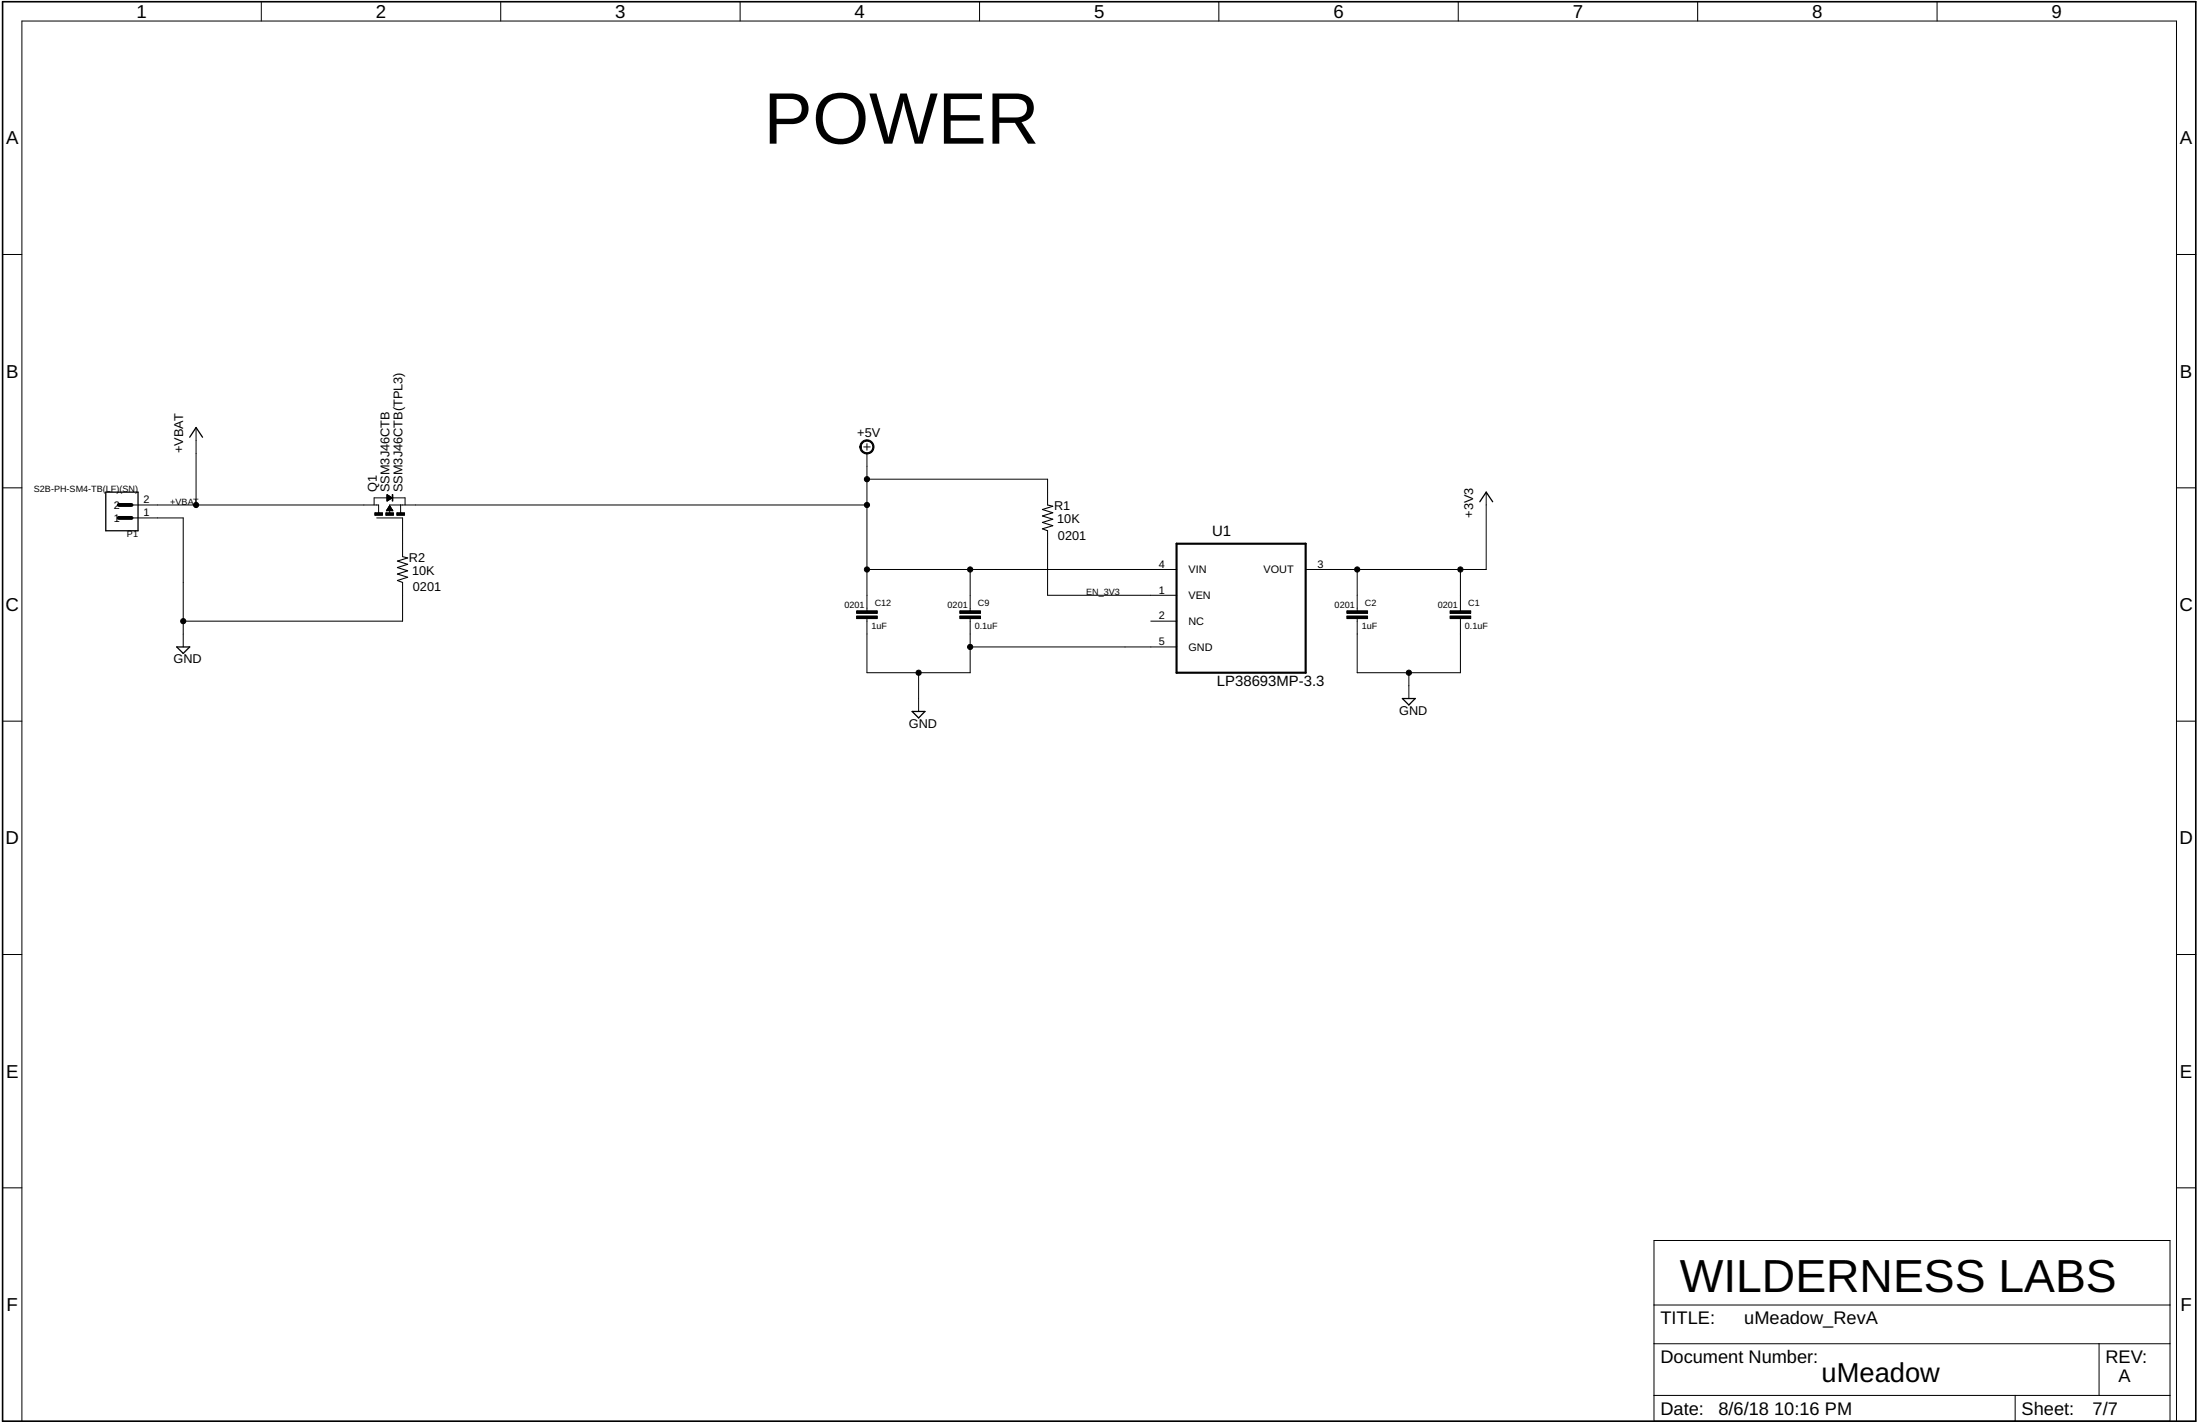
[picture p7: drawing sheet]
<svg xmlns="http://www.w3.org/2000/svg" width="432mm" height="279mm" viewBox="0 0 432 279" stroke-linecap="round" stroke-linejoin="round" font-family="sans-serif">
<path d="M.5 .3h430.5v278.5h-430.5z" fill="none" stroke="#000" stroke-width=".32"/>
<g fill="none" stroke="#000" stroke-width=".2">
<path d="M51.3 .3v3.8M98.3 .3v3.8M145.3 .3v3.8M192.3 .3v3.8M239.2 .3v3.8M286.2 .3v3.8M333.2 .3v3.8M380.2 .3v3.8M.5 49.9h3.8M427.2 49.9h3.8M.5 95.7h3.8M25.8 99.1h48.5v1.5"/>
<path d="M38.5 83.9v15.2M76 97l1 .7-1 .6zM76 98.3h.1M76 98.2h.2M76 98.1h.3M76 98.1h.4M76 98h.5M76 97.9h.6M76 97.9h.7M76 97.8h.8M76 97.7h.9M76 97.6h.9"/>
<path d="M76 97.6h.8M76 97.5h.7M76 97.5h.6M76 97.4h.5M76 97.3h.4M76 97.2h.2M76 97.2h.1M76 97.1h.1M76 99.9h.9M76.1 99.9h.8M76.1 97.7h-2.7v1.4M76.1 99.8h.7"/>
<path d="M76.1 99.7h.7M76.2 99.7h.6M76.2 99.6h.5M76.3 99.5h.4M76.3 99.5h.3M76.4 99.4h.2M76.4 99.3h.1M76.5 99.3h.1M76.5 99.2l.6 1h-1.3zM77 97.7h2.5v1.4M78.6 99.1v1.5M169.5 87.7h1.3"/>
<path d="M170.2 87.1v1.2M170.2 89v30.8M170.2 94h35.4v5.1M170.2 99.1h-93.7v1.6M291.7 96.6v15.1h-35.4M427.2 95.7h3.8M25.8 101.6h10.2v25.3M73.9 101.6h5.1v7.6M75.9 100.2h1.2M75.9 100.1h1.1M76 100h1M79 114.3v7.6h-43"/>
<path d="M170.2 111.7h60.7M190.4 111.7v8.1M205.6 104.1v12.7h25.3M266.4 111.7v8.1M286.6 111.7v8.1M170.2 121.4v10.6h20.2v-10.6M180.3 132v7.6M190.4 126.9h40.5M225.9 121.9h5M266.4 121.4v10.6h20.2v-10.6M276.5 132v5.1M.5 141.5h3.8"/>
<path d="M427.2 141.5h3.8M.5 187.3h3.8M427.2 187.3h3.8M.5 233.1h3.8M427.2 233.1h3.8M324.6 243.4h101.3v35.4h-101.3zM324.6 256.1h101.3M4.3 278.8v-274.7h422.9v274.7M324.6 263.7h101.3M324.6 273.8h101.3M395.5 273.8v5M412 263.7v10.1"/>
</g>
<path d="M230.9 106.7h25.4v25.3h-25.4z" fill="none" stroke="#000" stroke-width=".42"/>
<g fill="#000" stroke="#000" stroke-width=".2">
<path d="M169.1 86.7a1.39 1.39 0 0 1 2.2 .3 1.39 1.39 0 0 1-.8 2 1.39 1.39 0 0 1-1.7-1.3h.2a1.15 1.15 0 0 1 1.6-1.1 1.15 1.15 0 0 1 .3 1.9 1.15 1.15 0 0 1-1.8-.5l-.1-.3h-.2z" fill-rule="evenodd"/>
<circle cx="38.5" cy="99.1" r=".51"/>
<circle cx="170.2" cy="99.1" r=".51"/>
<circle cx="170.2" cy="94" r=".51"/>
<circle cx="170.2" cy="111.7" r=".51"/>
<circle cx="190.4" cy="111.7" r=".51"/>
<circle cx="266.4" cy="111.7" r=".51"/>
<circle cx="286.6" cy="111.7" r=".51"/>
<circle cx="36" cy="121.9" r=".51"/>
<circle cx="180.3" cy="132" r=".51"/>
<circle cx="190.4" cy="126.9" r=".51"/>
<circle cx="276.5" cy="132" r=".51"/>
</g>
<path d="M77 97h.1v1.3h-.1zM73.6 100.6h1.5v.5h-1.5zM75.7 100.6h1.5v.5h-1.5zM77.9 100.6h1.5v.5h-1.5zM168.1 119.8h4.1v.6h-4.1zM188.4 119.8h4v.6h-4zM264.4 119.8h4v.6h-4zM284.6 119.8h4.1v.6h-4.1zM168.1 120.9h4.1v.5h-4.1zM188.4 120.9h4v.5h-4zM264.4 120.9h4v.5h-4zM284.6 120.9h4.1v.5h-4.1z" fill="#000" stroke="#000" stroke-width=".2"/>
<path d="M20.8 96.6h6.3v7.5h-6.3zM37.2 85.8l1.3-1.9 1.3 1.9M290.4 98.4l1.3-1.8 1.3 1.8M34.7 126.9h2.5l-1.2 1.3zM179 139.6h2.5l-1.2 1.3zM275.3 137.1h2.5l-1.3 1.2z" fill="none" stroke="#000" stroke-width=".25"/>
<path d="M205.6 99.1l1 .2-2 .7 2 .6-2 .6 2 .7-2 .6 2 .6-2 .7 1 .3M79 109.2l1 .3-2 .6 2 .6-2 .7 2 .6-2 .6 2 .7-2 .6 1 .4" fill="none" stroke="#000" stroke-width=".21"/>
<path d="M23.3 99.1h2.5M23.3 101.6h2.5" fill="none" stroke="#000" stroke-width=".76"/>
<text font-size="14.3" x="149.9" y="28.2">POWER</text>
<text font-size="9.1" x="329.7" y="253.5">WILDERNESS LABS</text>
<text font-size="5.4" x="357.5" y="271.3">uMeadow</text>
<g font-size="3.7">
<text x="26.8" y="3.5">1</text>
<text x="73.8" y="3.5">2</text>
<text x="120.8" y="3.5">3</text>
<text x="167.7" y="3.5">4</text>
<text x="214.7" y="3.5">5</text>
<text x="261.7" y="3.5">6</text>
<text x="308.7" y="3.5">7</text>
<text x="355.7" y="3.5">8</text>
<text x="402.7" y="3.5">9</text>
<text x="1.2" y="28.3">A</text>
<text x="427.9" y="28.3">A</text>
<text x="1.2" y="74.1">B</text>
<text x="427.9" y="74.1">B</text>
<text x="1.1" y="119.9">C</text>
<text x="427.8" y="119.9">C</text>
<text x="1.1" y="165.7">D</text>
<text x="427.8" y="165.7">D</text>
<text x="1.2" y="211.5">E</text>
<text x="427.9" y="211.5">E</text>
<text x="1.3" y="257.2">F</text>
<text x="428" y="257.2">F</text>
</g>
<g font-size="3.6">
<text x="325.9" y="259.9">TITLE:</text>
<text x="342.3" y="259.9">uMeadow_RevA</text>
<text x="325.9" y="267.5">Document Number:</text>
<text x="413.2" y="267.5">REV:</text>
<text x="415.8" y="271.3">A</text>
<text x="325.9" y="277.6">Date:</text>
<text x="337.3" y="277.6">8/6/18</text>
<text x="348.2" y="277.6">10:16 PM</text>
<text x="396.8" y="277.6">Sheet:</text>
<text x="410.7" y="277.6">7/7</text>
</g>
<g font-size="2.9">
<text x="237.9" y="105.2">U1</text>
<text x="238.9" y="134.7">LP38693MP-3.3</text>
</g>
<g font-size="2.5">
<text x="36" y="89" transform="rotate(-90 36 89)">+VBAT</text>
<text x="168.3" y="85.8">+5V</text>
<text x="73.9" y="96.6" transform="rotate(-90 73.9 96.6)">Q1</text>
<text x="76.5" y="96.6" transform="rotate(-90 76.5 96.6)">SSM3J46CTB</text>
<text x="79" y="96.6" transform="rotate(-90 79 96.6)">SSM3J46CTB(TPL3)</text>
<text x="206.9" y="100.1">R1</text>
<text x="289.2" y="101.6" transform="rotate(-90 289.2 101.6)">+3V3</text>
<text x="207.5" y="102.6">10K</text>
<text x="207.6" y="105.9">0201</text>
<text x="80.3" y="110.2">R2</text>
<text x="80.9" y="112.8">10K</text>
<text x="81" y="116.1">0201</text>
<text x="34.1" y="130.1">GND</text>
<text x="178.4" y="142.8">GND</text>
<text x="274.6" y="140.2">GND</text>
</g>
<g font-size="2.1">
<text x="22.3" y="99.8">2</text>
<text x="28.2" y="101.3">1</text>
<text x="28.2" y="98.7">2</text>
<text x="22.3" y="102.4">1</text>
<text x="227.4" y="111.4">4</text>
<text x="233.3" y="112.5">VIN</text>
<text x="248" y="112.5">VOUT</text>
<text x="258.6" y="111.4">3</text>
<text x="227.4" y="116.5">1</text>
<text x="233.3" y="117.6">VEN</text>
<text x="227.4" y="121.5">2</text>
<text x="233.3" y="122.6">NC</text>
<text x="227.4" y="126.6">5</text>
<text x="233.3" y="127.7">GND</text>
</g>
<g font-size="1.8">
<text x="6.7" y="96.5">S2B-PH-SM4-TB(LF)(SN)</text>
<text x="33.4" y="99.1">+VBAT</text>
<text x="24.9" y="105.4">P1</text>
<text x="165.7" y="119.3">0201</text>
<text x="171.7" y="119">C12</text>
<text x="186" y="119.3">0201</text>
<text x="191.9" y="119">C9</text>
<text x="213.2" y="116.8">EN_3V3</text>
<text x="262" y="119.3">0201</text>
<text x="267.9" y="119">C2</text>
<text x="282.2" y="119.3">0201</text>
<text x="288.2" y="119">C1</text>
<text x="171" y="123.4">1uF</text>
<text x="191.3" y="123.4">0.1uF</text>
<text x="267.3" y="123.4">1uF</text>
<text x="287.5" y="123.4">0.1uF</text>
</g>
</svg>
